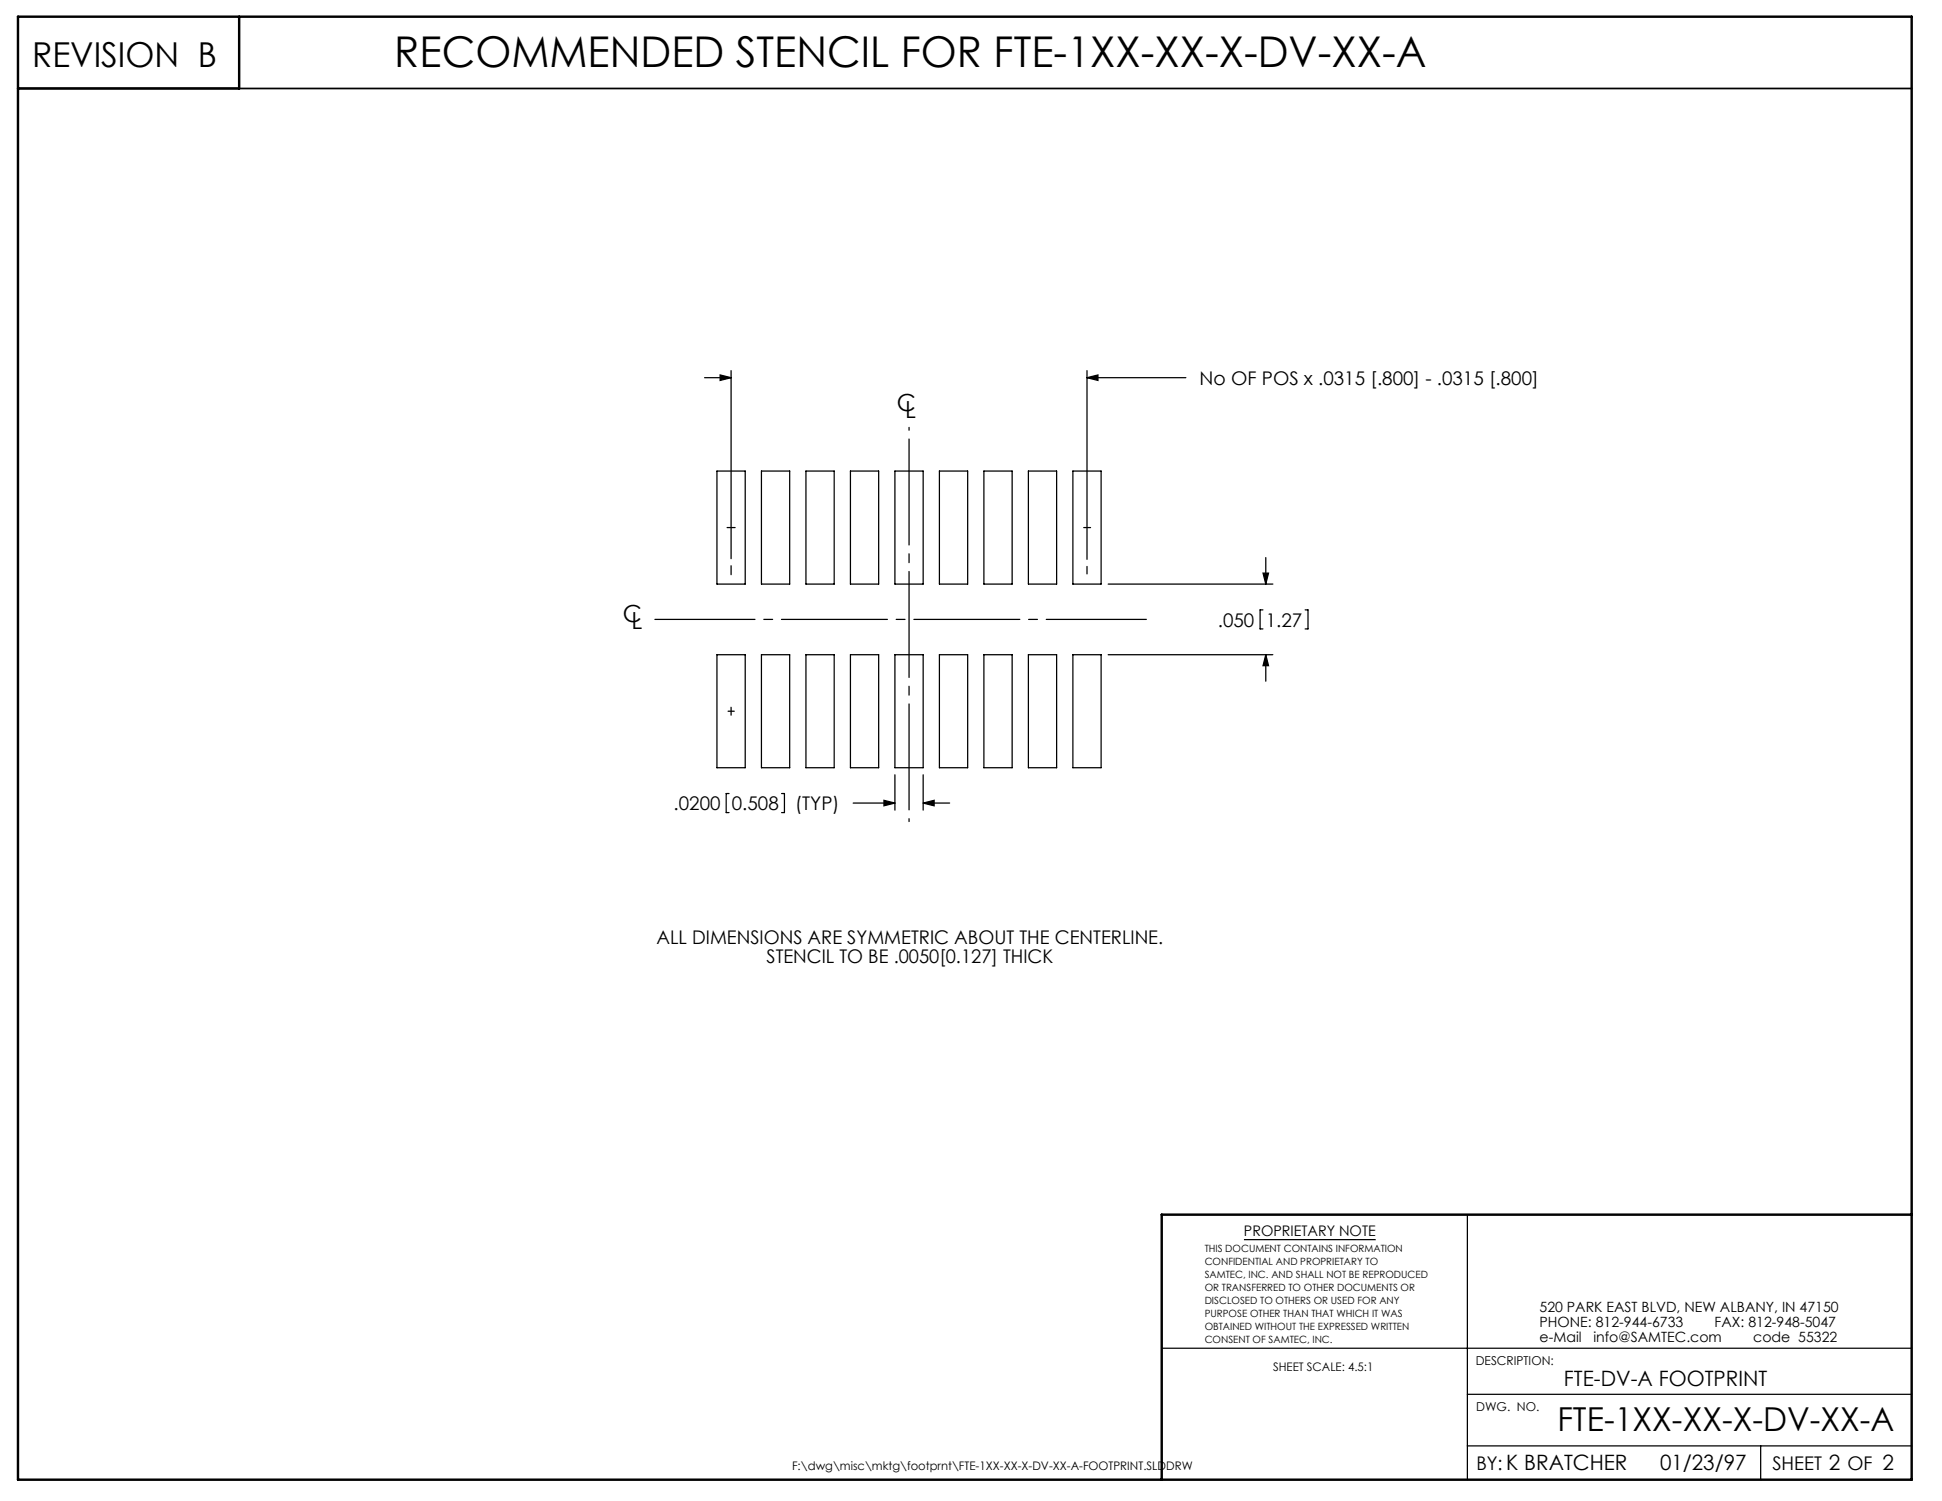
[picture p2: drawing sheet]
<svg xmlns="http://www.w3.org/2000/svg" width="279mm" height="216mm" viewBox="0 0 279 216" stroke-linecap="round" stroke-linejoin="round" font-family="sans-serif">
<g fill="none" stroke="#000" stroke-width=".18">
<path d="M101.4 54.3h3.8M103.6 53.9l1.6 .4-1.6 .4zM105.2 53.3v27.1M156.4 54.3l1.6-.4v.8zM156.4 53.3v27.2M156.4 54.3h14.2M103.2 67.8h4v16.2h-4zM109.6 67.8h4v16.2h-4zM116 67.8h4v16.2h-4zM122.4 67.8h4v16.2h-4zM128.8 67.8h4v16.2h-4zM135.2 67.8h4v16.2h-4z"/>
<path d="M141.6 67.8h4v16.2h-4zM148 67.8h4v16.2h-4zM154.4 67.8h4v16.2h-4zM103.2 94.2h4v16.2h-4zM109.6 94.2h4v16.2h-4zM116 94.2h4v16.2h-4zM122.4 94.2h4v16.2h-4zM128.8 94.2h4v16.2h-4zM135.2 94.2h4v16.2h-4zM141.6 94.2h4v16.2h-4zM148 94.2h4v16.2h-4zM154.4 94.2h4v16.2h-4z"/>
<path d="M159.4 84h23.7M159.4 94.2h23.7M181.7 87.7h-.4v2.8h.4M181.7 82.4h.8l-.4 1.6zM182.1 94.2l.4 1.5h-.8zM182.1 80.2v3.8M182.1 94.2v3.8M187.8 87.7h.4v2.8h-.4M104.9 114.1h-.4v2.8h.4M112.4 114.1h.5v2.8h-.5M122.7 115.5h6.1M127.2 115.1l1.6 .4-1.6 .4z"/>
<path d="M128.8 111.4v5.1M132.8 115.5l1.6-.4v.8zM132.8 111.4v5.1M132.8 115.5h3.8M179 178.3h18.9M211.1 174.7v38.1M167.1 193.9h107.9M211.1 208h63.9M211.1 200.6h63.9M253.3 208v4.8"/>
</g>
<path d="M2.6 12.7h272.4" fill="none" stroke="#000" stroke-width=".25"/>
<path d="M2.6 2.4h272.4v210.4h-272.4zM34.4 2.4v10.3h-31.8M275 174.7h-107.9v38.1" fill="none" stroke="#000" stroke-width=".35"/>
<path d="M105.8 75.9h-1.2M156.9 75.9h-1M105.2 82.7v-1.3M156.4 81.5v1M105.2 101.7v1.2M105.6 102.3h-.9" fill="none" stroke="#000" stroke-width=".18" stroke-dasharray="15.2 1.3 1.3 1.3"/>
<path d="M130.8 118.2v-56.7" fill="none" stroke="#000" stroke-width=".18" stroke-dasharray="15.2 1.3 1.3 1.3" stroke-dashoffset="-1.7"/>
<path d="M94.2 89.1h70.7" fill="none" stroke="#000" stroke-width=".18" stroke-dasharray="15.2 1.3 1.3 1.3" stroke-dashoffset=".8"/>
<path d="M103.6 53.9l1.6 .4-1.6 .4zM156.4 54.3l1.6-.4v.8zM127.2 115.1l1.6 .4-1.6 .4zM132.8 115.5l1.6-.4v.8zM181.7 82.4h.8l-.4 1.6zM182.1 94.2l.4 1.5h-.8z" fill="#000"/>
<text font-size="6.1" x="56.7" y="9.6">RECOMMENDED STENCIL FOR FTE-1XX-XX-X-DV-XX-A</text>
<text font-size="4.9" x="4.6" y="9.7">REVISION B</text>
<text font-size="4.7" x="224.1" y="205.9">FTE-1XX-XX-X-DV-XX-A</text>
<g font-size="3.4">
<text x="129" y="59.2">C</text>
<text x="130.2" y="60.1">L</text>
<text x="89.6" y="89.5">C</text>
<text x="90.8" y="90.5">L</text>
</g>
<g font-size="3">
<text x="225" y="199.3">FTE-DV-A FOOTPRINT</text>
<text x="238.8" y="211.4">01/23/97</text>
</g>
<g font-size="2.7">
<text x="172.6" y="55.3">No OF POS x .0315 [.800] - .0315 [.800]</text>
<text x="175.2" y="90.1">.050</text>
<text x="182.1" y="90.1">1.27</text>
<text x="96.9" y="116.5">.0200</text>
<text x="105.3" y="116.5">0.508</text>
<text x="114.4" y="116.5">(TYP)</text>
<text x="94.5" y="135.8">ALL DIMENSIONS ARE SYMMETRIC ABOUT THE CENTERLINE.</text>
<text x="110.3" y="138.5">STENCIL TO BE .0050[0.127] THICK</text>
<text x="212.4" y="211.5">BY:K BRATCHER</text>
<text x="255" y="211.4">SHEET 2 OF 2</text>
</g>
<text font-size="2.1" x="179" y="177.9">PROPRIETARY NOTE</text>
<g font-size="2">
<text x="221.5" y="188.7">520 PARK EAST BLVD, NEW ALBANY, IN 47150</text>
<text x="221.5" y="190.8">PHONE: 812-944-6733</text>
<text x="246.7" y="190.8">FAX: 812-948-5047</text>
<text x="221.5" y="193">e-Mail</text>
<text x="229.3" y="193">info@SAMTEC.com</text>
<text x="252.2" y="193">code 55322</text>
</g>
<g font-size="1.8">
<text x="212.3" y="196.4">DESCRIPTION:</text>
<text x="212.4" y="202.9">DWG. NO.</text>
</g>
<g font-size="1.7">
<text x="183.2" y="197.2">SHEET SCALE: 4.5:1</text>
<text x="114" y="211.5">F:\dwg\misc\mktg\footprnt\FTE-1XX-XX-X-DV-XX-A-FOOTPRINT.SLDDRW</text>
</g>
<g font-size="1.4">
<text x="173.3" y="180.1">THIS DOCUMENT CONTAINS INFORMATION</text>
<text x="173.3" y="182">CONFIDENTIAL AND PROPRIETARY TO</text>
<text x="173.3" y="183.9">SAMTEC, INC. AND SHALL NOT BE REPRODUCED</text>
<text x="173.3" y="185.7">OR TRANSFERRED TO OTHER DOCUMENTS OR</text>
<text x="173.3" y="187.6">DISCLOSED TO OTHERS OR USED FOR ANY</text>
<text x="173.3" y="189.5">PURPOSE OTHER THAN THAT WHICH IT WAS</text>
<text x="173.3" y="191.3">OBTAINED WITHOUT THE EXPRESSED WRITTEN</text>
<text x="173.3" y="193.2">CONSENT OF SAMTEC, INC.</text>
</g>
</svg>
